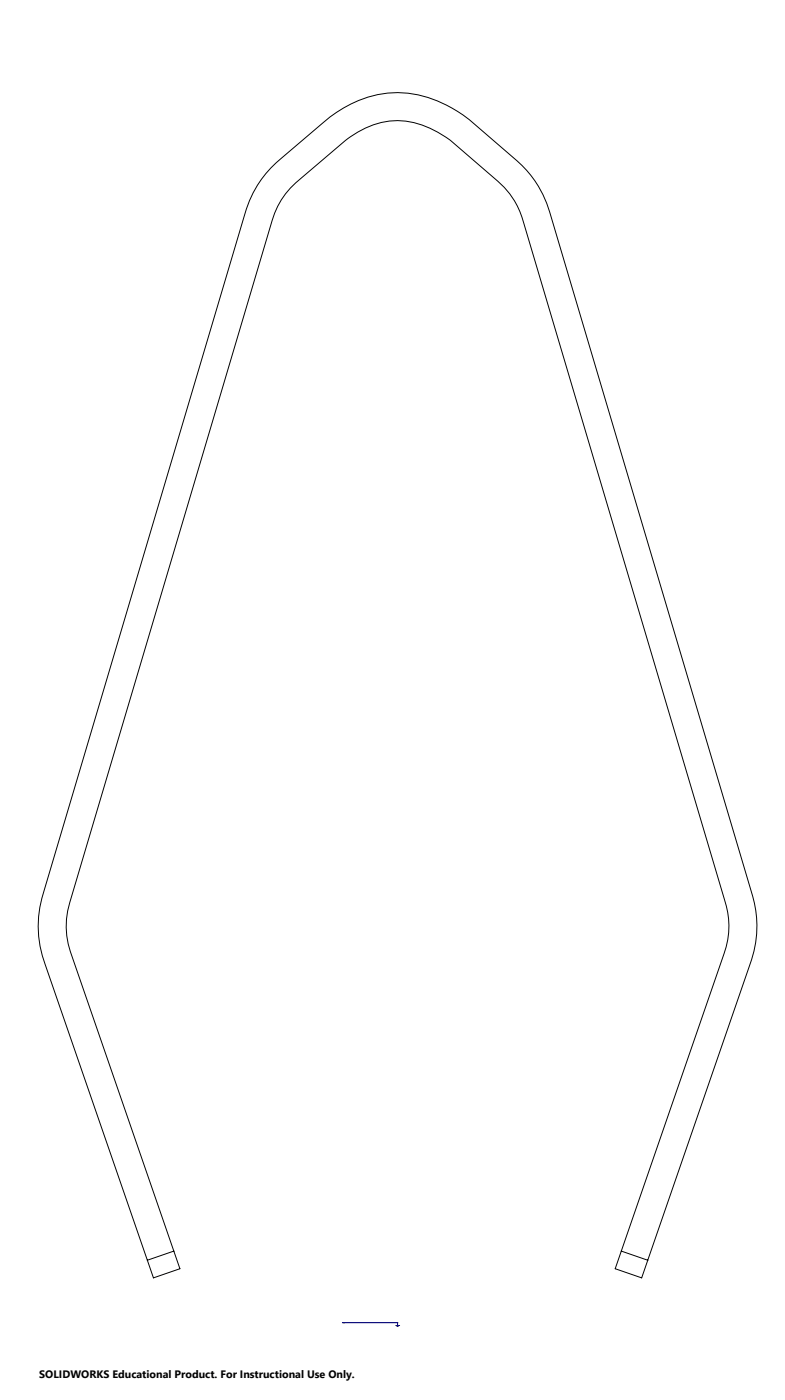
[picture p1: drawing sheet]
<svg xmlns="http://www.w3.org/2000/svg" width="841mm" height="1500mm" viewBox="0 0 841 1500" stroke-linecap="round" stroke-linejoin="round" font-family="sans-serif">
<path d="M367 1417h3zM367 1417h59v4M425 1421h2z" fill="none" stroke="#00f" stroke-width="1.07"/>
<path d="M425 1417h1M426 1417h.1M426 1417v1" fill="none" stroke="#808080" stroke-width="1.07"/>
<path d="M425 1421h2zM367 1417h3zM425 1421h2zM367 1417h3z" fill="#00f"/>
<path d="M158 1350l-107-308a125 125 0 0 1-1-97l200-673a327 327 0 0 1 21-65 137 137 0 0 1 40-46l29-24a129 129 0 0 1 86-38 133 133 0 0 1 86 37l36 32a120 120 0 0 1 43 68l212 712a122 122 0 0 1 0 88l-109 314M186 1340l-104-301a146 146 0 0 1-11-45 104 104 0 0 1 7-37l211-712a91 91 0 0 1 35-55l35-30a110 110 0 0 1 58-30 93 93 0 0 1 63 19l37 31a160 160 0 0 1 34 35 150 150 0 0 1 15 39l208 702a94 94 0 0 1-1 74l-107 310M186 1340l-28 10M186 1340l7 19-19 7-10 3-6-19M666 1340l28 10M666 1340l-7 19 3 1 25 9 7-19" fill="none" stroke="#000" stroke-width="1.07"/>
<text font-size="11.6" x="42" y="1477">SOLIDWORKS Educational Product. For Instructional Use Only.</text>
</svg>
